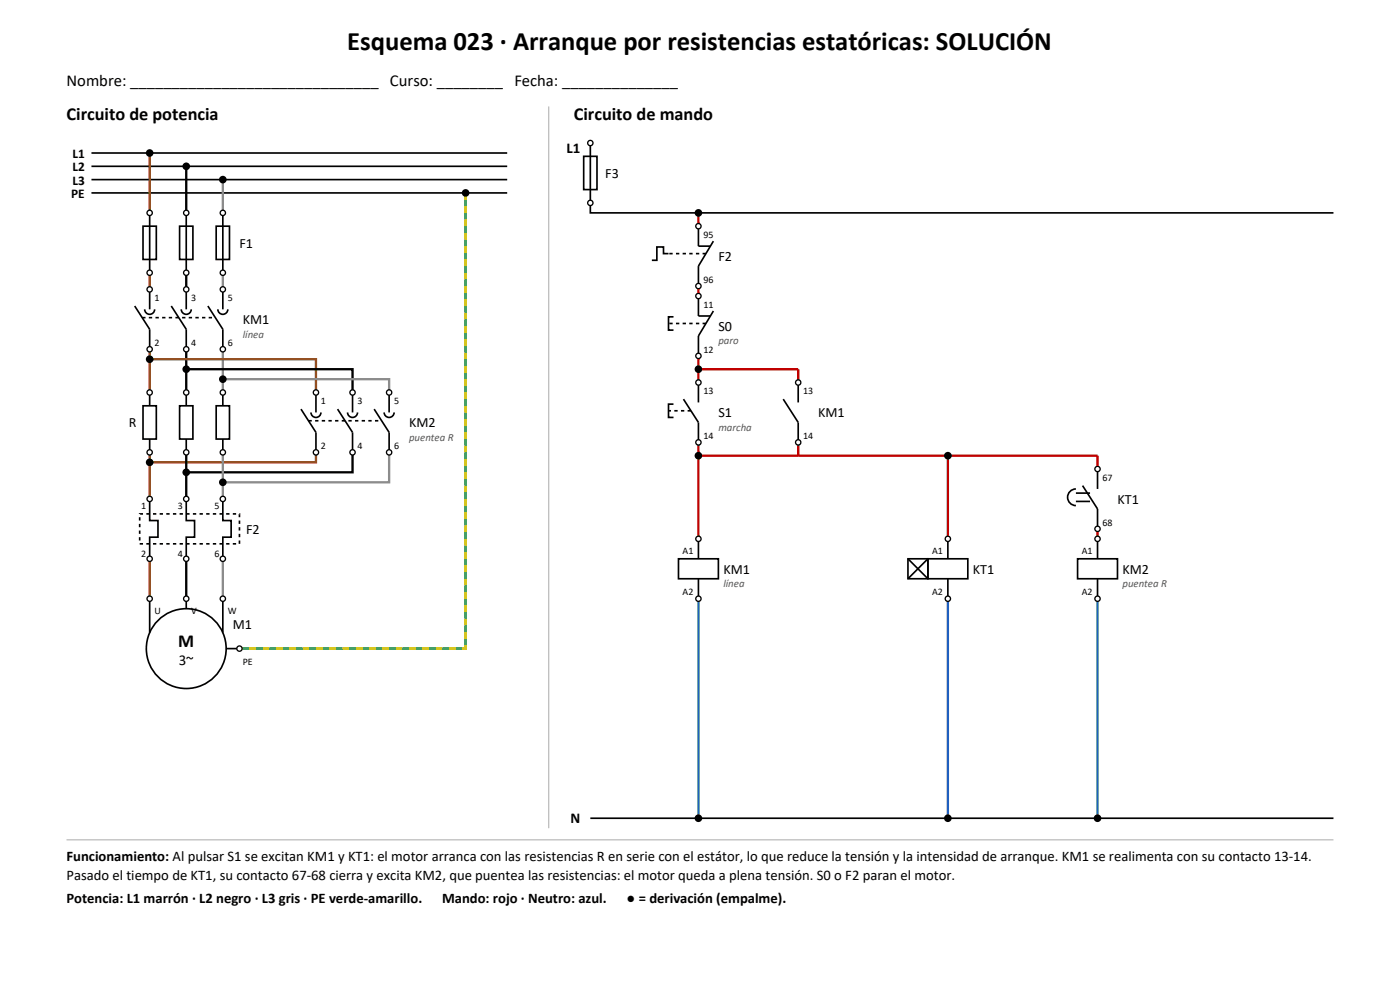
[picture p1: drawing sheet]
<svg xmlns="http://www.w3.org/2000/svg" width="297mm" height="210mm" viewBox="0 0 297 210" stroke-linecap="round" stroke-linejoin="round" font-family="sans-serif">
<path d="M116.4 22.6v153.1M14.1 178.2h268.8" fill="none" stroke="#aaa" stroke-width=".21"/>
<g fill="none" stroke="#000" stroke-width=".35">
<path d="M19.4 32.5h88.2M19.4 35.3h88.2M19.4 38.1h88.2M123.8 33.2h2.8v7h-2.8zM125.2 30.3v14.9h157.7M19.4 40.9h88.2M30.3 48h2.9v7h-2.9zM31.7 45.2v12.7M38.1 48h2.8v7h-2.8zM39.5 45.2v12.7M45.9 48h2.8v7h-2.8zM47.3 45.2v12.7"/>
<path d="M141.8 53.8h-1v-1.4h-1.5v2.8h-1M148.2 48v4.2h2.4M151.3 51.2l-3.1 5.2v4.3M28.6 64.9l3.1 4.9v4.3M30.7 65.6a1.06 1.06 0 0 0 1 1.1 1.06 1.06 0 0 0 1.1-1.1M31.7 61.4v4.2M36.3 64.9l3.2 4.9v4.3M38.5 65.6a1.06 1.06 0 0 0 1 1.1 1.06 1.06 0 0 0 1.1-1.1M39.5 61.4v4.2M44.1 64.9l3.2 4.9v4.3M46.2 65.6a1.06 1.06 0 0 0 1.1 1.1 1.06 1.06 0 0 0 1-1.1M47.3 61.4v4.2"/>
<path d="M142.9 67.2h-1.1v2.8h1.1M148.2 62.8v4.2h2.4M151.3 66l-3.1 5.3v4.2M30.3 86.1h2.9v7h-2.9zM31.7 83.3v2.8M31.7 93.1v2.9M38.1 86.1h2.8v7h-2.8zM39.5 83.3v2.8M39.5 93.1v2.9M45.9 86.1h2.8v7h-2.8zM47.3 83.3v2.8M47.3 93.1v2.9"/>
<path d="M63.9 86.8l3.1 4.9v4.3M66 87.5a1.06 1.06 0 0 0 1 1 1.06 1.06 0 0 0 1.1-1M67 83.3v4.2M71.6 86.8l3.2 4.9v4.3M73.7 87.5a1.06 1.06 0 0 0 1.1 1 1.06 1.06 0 0 0 1-1M74.8 83.3v4.2M79.4 86.8l3.1 4.9v4.3M81.5 87.5a1.06 1.06 0 0 0 1 1 1.06 1.06 0 0 0 1.1-1M82.5 83.3v4.2M142.9 85.7h-1.1v2.8h1.1M145 84.7l3.2 4.9v4.2M148.2 81.1v4.3"/>
<path d="M166.2 84.7l3.1 4.9v4.2M169.3 81.1v4.3M232.8 99.5v4.2M31.7 105.8v4.6h1.8v3.5h-1.8v4.6M39.5 105.8v4.6h1.8v3.5h-1.8v4.6M47.3 105.8v4.6h1.7v3.5h-1.7v4.6M143.9 118.5h8.5v4.3h-8.5zM148.2 114.3v4.2M192.6 118.5h4.2v4.3h-4.2zM192.6 118.5l4.2 4.3M196.8 118.5h8.5v4.3h-8.5zM196.8 118.5l-4.2 4.3"/>
<path d="M201.1 114.3v4.2M228.2 103.7a1.76 1.76 0 0 0-1.7 1.8 1.76 1.76 0 0 0 1.7 1.7M228.2 104.6h3M228.2 106.4h3M228.6 118.5h8.5v4.3h-8.5zM229.7 103l3.1 4.9v4.3M232.8 114.3v4.2M31.7 127v7.2M39.5 127v2.1M47.3 127v7.2M48 137.6h2.8M148.2 122.8v4.2"/>
<path d="M201.1 122.8v4.2M232.8 122.8v4.2M125.2 173.6h157.7"/>
<circle cx="39.5" cy="137.6" r="8.5"/>
</g>
<path d="M149.8 53.8h-8M30.2 67.4h15.5M149.8 68.6h-8M65.4 89.3h15.6M146.6 87.1h-4.8M29.6 109h21.2v6.4h-21.2z" fill="none" stroke="#000" stroke-width=".35" stroke-dasharray=".7 .7" stroke-linecap="butt"/>
<path d="M31.7 32.5v12.7M31.7 57.9v3.5M31.7 76.2h35.3v7.1M31.7 74.1v9.2M31.7 96v9.8M67 96v2.1h-35.3M31.7 118.5v8.5" fill="none" stroke="#8b4513" stroke-width=".49"/>
<path d="M39.5 35.3v9.9M39.5 57.9v3.5M39.5 78.3h35.3v5M39.5 74.1v9.2M39.5 96v9.8M74.8 96v4.2h-35.3M39.5 118.5v8.5" fill="none" stroke="#000" stroke-width=".49"/>
<path d="M47.3 38.1v7.1M47.3 57.9v3.5M47.3 74.1v9.2M47.3 80.4h35.2v2.9M47.3 96v9.8M82.5 96v6.3h-35.2M47.3 118.5v8.5" fill="none" stroke="#8c8c8c" stroke-width=".49"/>
<path d="M98.8 40.9v96.7h-48" fill="none" stroke="#2e9e3e" stroke-width=".56"/>
<path d="M98.8 40.9v96.7h-48" fill="none" stroke="#e8c800" stroke-width=".56" stroke-dasharray="1.4 1.4" stroke-linecap="butt"/>
<path d="M148.2 45.2v2.8M148.2 60.7v2.1M148.2 75.5v5.6M148.2 78.3h21.1v2.8M148.2 93.8v20.5M148.2 96.7h84.6v2.8M169.3 93.8v2.9M201.1 96.7v17.6M232.8 112.2v2.1" fill="none" stroke="#c00000" stroke-width=".49"/>
<path d="M148.2 127v46.6M201.1 127v46.6M232.8 127v46.6" fill="none" stroke="#1f5fbf" stroke-width=".49"/>
<g fill="#fff" stroke="#000" stroke-width=".28">
<circle cx="31.7" cy="45.2" r=".56"/>
<circle cx="31.7" cy="57.9" r=".56"/>
<circle cx="39.5" cy="45.2" r=".56"/>
<circle cx="39.5" cy="57.9" r=".56"/>
<circle cx="47.3" cy="45.2" r=".56"/>
<circle cx="47.3" cy="57.9" r=".56"/>
<circle cx="31.7" cy="61.4" r=".56"/>
<circle cx="31.7" cy="74.1" r=".56"/>
<circle cx="39.5" cy="61.4" r=".56"/>
<circle cx="39.5" cy="74.1" r=".56"/>
<circle cx="47.3" cy="61.4" r=".56"/>
<circle cx="47.3" cy="74.1" r=".56"/>
<circle cx="31.7" cy="83.3" r=".56"/>
<circle cx="31.7" cy="96" r=".56"/>
<circle cx="39.5" cy="83.3" r=".56"/>
<circle cx="39.5" cy="96" r=".56"/>
<circle cx="47.3" cy="83.3" r=".56"/>
<circle cx="47.3" cy="96" r=".56"/>
<circle cx="67" cy="83.3" r=".56"/>
<circle cx="67" cy="96" r=".56"/>
<circle cx="74.8" cy="83.3" r=".56"/>
<circle cx="74.8" cy="96" r=".56"/>
<circle cx="82.5" cy="83.3" r=".56"/>
<circle cx="82.5" cy="96" r=".56"/>
<circle cx="31.7" cy="105.8" r=".56"/>
<circle cx="31.7" cy="118.5" r=".56"/>
<circle cx="39.5" cy="105.8" r=".56"/>
<circle cx="39.5" cy="118.5" r=".56"/>
<circle cx="47.3" cy="105.8" r=".56"/>
<circle cx="47.3" cy="118.5" r=".56"/>
<circle cx="31.7" cy="127" r=".56"/>
<circle cx="39.5" cy="127" r=".56"/>
<circle cx="47.3" cy="127" r=".56"/>
<circle cx="50.8" cy="137.6" r=".56"/>
<circle cx="125.2" cy="30.3" r=".56"/>
<circle cx="125.2" cy="43" r=".56"/>
<circle cx="148.2" cy="48" r=".56"/>
<circle cx="148.2" cy="60.7" r=".56"/>
<circle cx="148.2" cy="62.8" r=".56"/>
<circle cx="148.2" cy="75.5" r=".56"/>
<circle cx="148.2" cy="81.1" r=".56"/>
<circle cx="148.2" cy="93.8" r=".56"/>
<circle cx="169.3" cy="81.1" r=".56"/>
<circle cx="169.3" cy="93.8" r=".56"/>
<circle cx="148.2" cy="114.3" r=".56"/>
<circle cx="148.2" cy="127" r=".56"/>
<circle cx="201.1" cy="114.3" r=".56"/>
<circle cx="201.1" cy="127" r=".56"/>
<circle cx="232.8" cy="99.5" r=".56"/>
<circle cx="232.8" cy="112.2" r=".56"/>
<circle cx="232.8" cy="114.3" r=".56"/>
<circle cx="232.8" cy="127" r=".56"/>
</g>
<g fill="#000">
<circle cx="31.7" cy="32.5" r=".81"/>
<circle cx="39.5" cy="35.3" r=".81"/>
<circle cx="47.3" cy="38.1" r=".81"/>
<circle cx="98.8" cy="40.9" r=".81"/>
<circle cx="148.2" cy="45.2" r=".81"/>
<circle cx="31.7" cy="76.2" r=".81"/>
<circle cx="39.5" cy="78.3" r=".81"/>
<circle cx="148.2" cy="78.3" r=".81"/>
<circle cx="31.7" cy="98.1" r=".81"/>
<circle cx="47.3" cy="80.4" r=".81"/>
<circle cx="148.2" cy="96.7" r=".81"/>
<circle cx="201.1" cy="96.7" r=".81"/>
<circle cx="39.5" cy="100.2" r=".81"/>
<circle cx="47.3" cy="102.3" r=".81"/>
<circle cx="148.2" cy="173.6" r=".81"/>
<circle cx="201.1" cy="173.6" r=".81"/>
<circle cx="232.8" cy="173.6" r=".81"/>
</g>
<text font-size="5.6" x="73.7" y="10.6">Esquema 023 · Arranque por resistencias estatóricas: SOLUCIÓN</text>
<g font-size="3.9">
<text x="14.1" y="25.4">Circuito de potencia</text>
<text x="121.7" y="25.4">Circuito de mando</text>
<text x="37.8" y="137.2">M</text>
</g>
<text font-size="3.5" x="14.1" y="18.3">Nombre: ______________________________ Curso: ________ Fecha: ______________</text>
<g font-size="3.2">
<text x="120.2" y="32.5">L1</text>
<text x="37.9" y="141.1">3~</text>
<text x="121" y="174.6">N</text>
</g>
<g font-size="3.1">
<text x="14.1" y="182.7">Funcionamiento: Al pulsar S1 se excitan KM1 y KT1: el motor arranca con las resistencias R en serie con el estátor, lo que reduce la tensión y la intensidad de arranque. KM1 se realimenta con su contacto 13-14.</text>
<text x="14.1" y="186.6">Pasado el tiempo de KT1, su contacto 67-68 cierra y excita KM2, que puentea las resistencias: el motor queda a plena tensión. S0 o F2 paran el motor.</text>
<text x="14.1" y="191.6">Potencia: L1 marrón · L2 negro · L3 gris · PE verde-amarillo.</text>
<text x="93.8" y="191.6">Mando: rojo · Neutro: azul.</text>
<text x="132.9" y="191.6">● = derivación (empalme).</text>
</g>
<g font-size="3">
<text x="128.4" y="37.7">F3</text>
<text x="50.8" y="52.6">F1</text>
<text x="152.4" y="55.4">F2</text>
<text x="51.5" y="68.8">KM1</text>
<text x="152.4" y="70.2">S0</text>
<text x="152.4" y="88.5">S1</text>
<text x="173.6" y="88.5">KM1</text>
<text x="27.3" y="90.7">R</text>
<text x="86.8" y="90.7">KM2</text>
<text x="237.1" y="106.9">KT1</text>
<text x="52.2" y="113.2">F2</text>
<text x="153.5" y="121.7">KM1</text>
<text x="206.4" y="121.7">KT1</text>
<text x="238.1" y="121.7">KM2</text>
<text x="49.4" y="133.3">M1</text>
</g>
<g font-size="2.8">
<text x="15.4" y="33.5">L1</text>
<text x="15.1" y="42">PE</text>
<text x="15.4" y="36.3">L2</text>
<text x="15.4" y="39.2">L3</text>
</g>
<g font-size="2.3" fill="#555">
<text x="51.5" y="71.6">línea</text>
<text x="152.4" y="73">paro</text>
<text x="86.8" y="93.5">puentea R</text>
<text x="152.4" y="91.4">marcha</text>
<text x="153.5" y="124.5">línea</text>
<text x="238.1" y="124.5">puentea R</text>
</g>
<g font-size="2.1">
<text x="149.2" y="50.4">95</text>
<text x="149.2" y="60">96</text>
<text x="32.8" y="63.9">1</text>
<text x="40.6" y="63.9">3</text>
<text x="48.3" y="63.9">5</text>
<text x="149.2" y="65.3">11</text>
<text x="32.8" y="73.4">2</text>
<text x="40.6" y="73.4">4</text>
<text x="48.3" y="73.4">6</text>
<text x="149.2" y="74.8">12</text>
<text x="149.2" y="83.6">13</text>
<text x="170.4" y="83.6">13</text>
<text x="68.1" y="85.7">1</text>
<text x="75.8" y="85.7">3</text>
<text x="83.6" y="85.7">5</text>
<text x="68.1" y="95.2">2</text>
<text x="75.8" y="95.2">4</text>
<text x="83.6" y="95.2">6</text>
<text x="149.2" y="93.1">14</text>
<text x="170.4" y="93.1">14</text>
<text x="233.9" y="102">67</text>
<text x="30" y="107.9">1</text>
<text x="37.7" y="107.9">3</text>
<text x="45.5" y="107.9">5</text>
<text x="233.9" y="111.5">68</text>
<text x="30" y="118.2">2</text>
<text x="37.7" y="118.2">4</text>
<text x="45.5" y="118.2">6</text>
<text x="144.8" y="117.5">A1</text>
<text x="197.7" y="117.5">A1</text>
<text x="229.5" y="117.5">A1</text>
<text x="32.8" y="130.2">U</text>
<text x="40.6" y="130.2">V</text>
<text x="48.3" y="130.2">W</text>
<text x="144.8" y="126.3">A2</text>
<text x="197.7" y="126.3">A2</text>
<text x="229.5" y="126.3">A2</text>
<text x="51.5" y="141.1">PE</text>
</g>
</svg>
